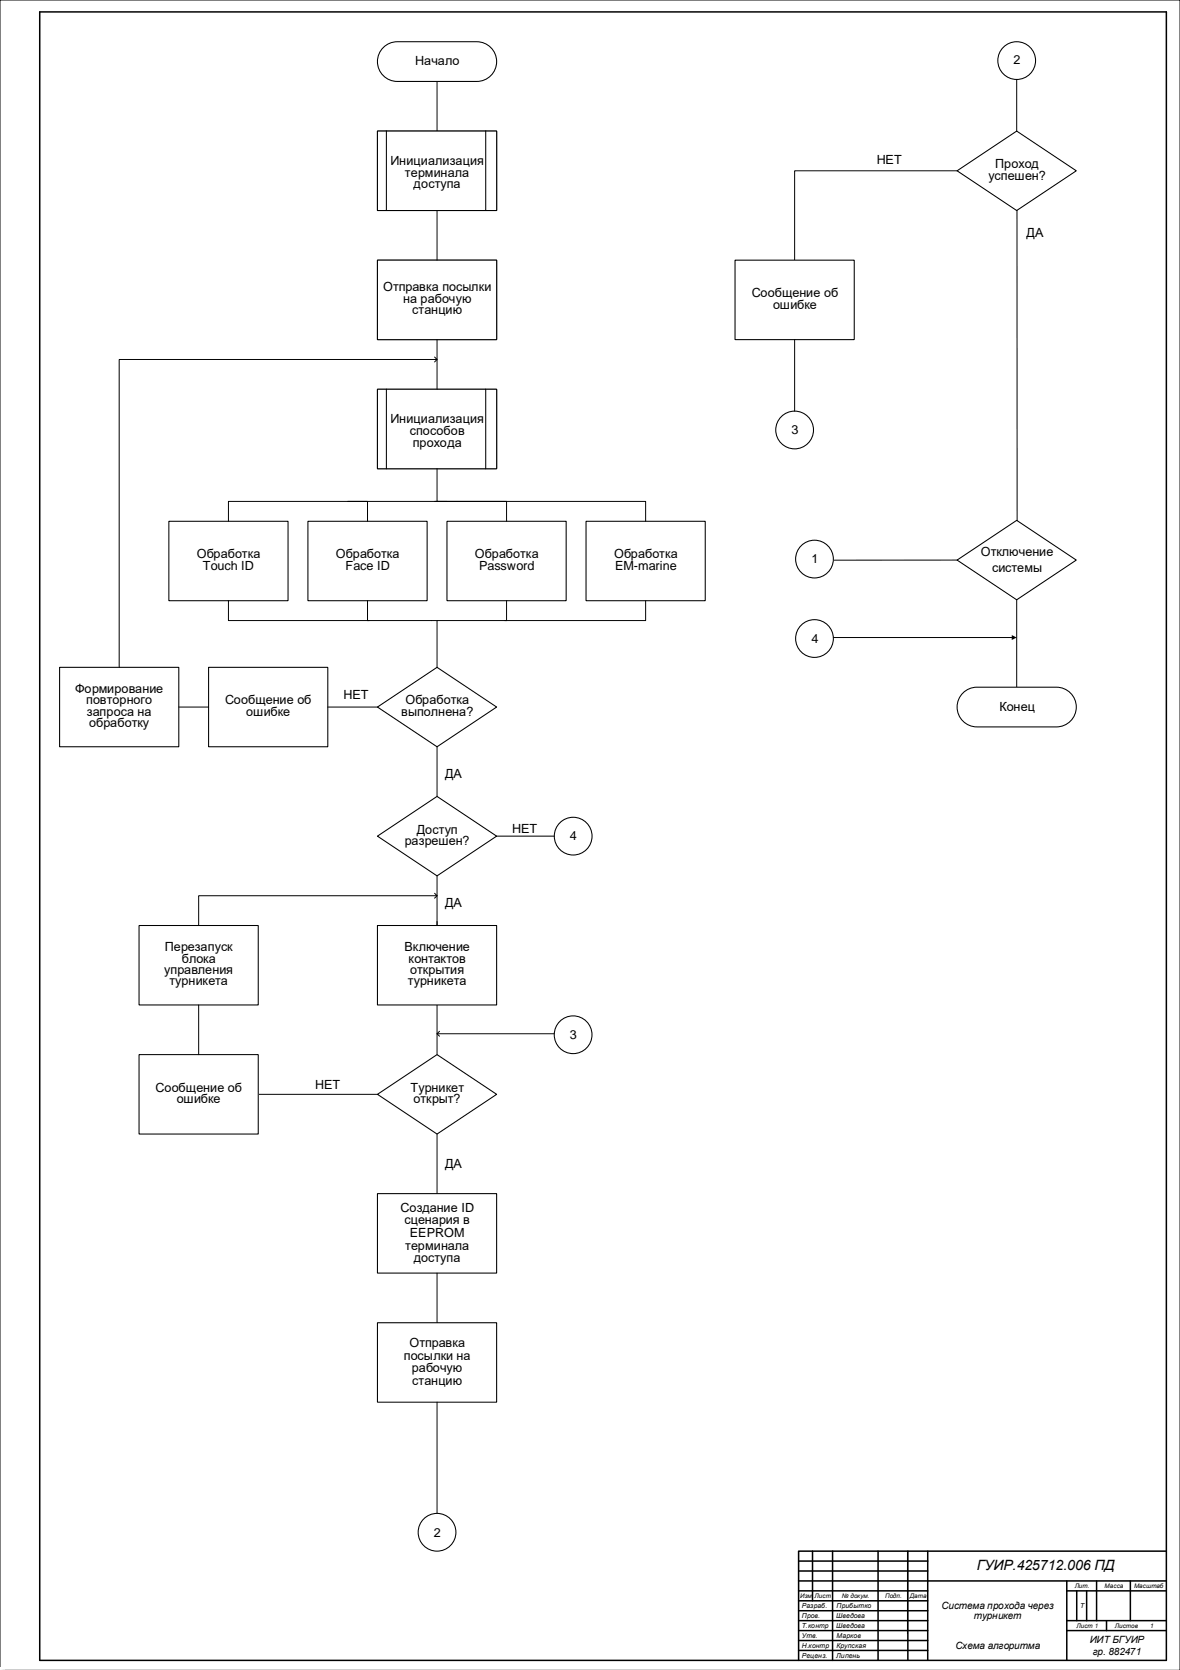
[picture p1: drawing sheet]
<svg xmlns="http://www.w3.org/2000/svg" width="594mm" height="841mm" viewBox="0 0 594 841" stroke-linecap="round" stroke-linejoin="round" font-family="sans-serif">
<path d="M0 841v-841h594v841" fill="none" stroke="#000" stroke-width=".5"/>
<path d="M20 6h567v830h-567z" fill="none" stroke="#000" stroke-width=".76"/>
<path d="M0 839h2v2h-2z" fill-rule="evenodd" fill="#fff"/>
<g fill="none" stroke="#000" stroke-width=".76">
<path d="M402 796h185M402 791h65M402 786h65M409 781v25M419 781v55M442 781v55M457 781v55M467 781v55M537 796v40M552 796v20M569 796v20M587 781h-185v55"/>
<path d="M402 806h65M402 801h65M402 811h65M402 816h65M537 801h50M537 816h50M542 801v15M547 801v15M557 816v5M402 821h65M402 826h65M402 831h65"/>
<path d="M537 821h50"/>
</g>
<path d="M457 781v42" fill="none" stroke="#000" stroke-width=".5"/>
<path d="M193 24l2-2 4-1h41a10 10 0 0 1 10 10 10 10 0 0 1-10 10h-40a10 10 0 0 1-9-6 10 10 0 0 1 2-11z" fill-rule="evenodd" fill="#fff"/>
<path d="M193 24l2-2 4-1h41a10 10 0 0 1 10 10 10 10 0 0 1-10 10h-40a10 10 0 0 1-9-6 10 10 0 0 1 2-11z" fill="none" stroke="#000" stroke-width=".53"/>
<path d="M220 41v25M220 349v52" fill="none" stroke="#000" stroke-width=".5"/>
<path d="M190 66h60v40h-60z" fill-rule="evenodd" fill="#fff"/>
<path d="M190 66h60v40h-60zM195 66v40M244 66v40" fill="none" stroke="#000" stroke-width=".53"/>
<path d="M190 66h60v40h-60z" fill-rule="evenodd" fill="#fff"/>
<path d="M190 66h60v40h-60zM195 66v40M244 66v40" fill="none" stroke="#000" stroke-width=".53"/>
<path d="M190 131h60v40h-60z" fill-rule="evenodd" fill="#fff"/>
<path d="M190 131h60v40h-60z" fill="none" stroke="#000" stroke-width=".53"/>
<path d="M190 131h60v40h-60z" fill-rule="evenodd" fill="#fff"/>
<path d="M190 131h60v40h-60z" fill="none" stroke="#000" stroke-width=".53"/>
<path d="M220 106v25" fill="none" stroke="#000" stroke-width=".5"/>
<path d="M190 196h60v40h-60z" fill-rule="evenodd" fill="#fff"/>
<path d="M190 196h60v40h-60zM195 196v40M244 196v40" fill="none" stroke="#000" stroke-width=".53"/>
<path d="M190 196h60v40h-60z" fill-rule="evenodd" fill="#fff"/>
<path d="M190 196h60v40h-60zM195 196v40M244 196v40" fill="none" stroke="#000" stroke-width=".53"/>
<path d="M220 171v25" fill="none" stroke="#000" stroke-width=".5"/>
<path d="M225 262h60v40h-60z" fill-rule="evenodd" fill="#fff"/>
<path d="M225 262h60v40h-60z" fill="none" stroke="#000" stroke-width=".53"/>
<path d="M85 262h60v40h-60z" fill-rule="evenodd" fill="#fff"/>
<path d="M85 262h60v40h-60z" fill="none" stroke="#000" stroke-width=".53"/>
<path d="M295 262h60v40h-60z" fill-rule="evenodd" fill="#fff"/>
<path d="M295 262h60v40h-60z" fill="none" stroke="#000" stroke-width=".53"/>
<path d="M220 236v16h35v10M219 252h106v10M225 252h-110v10" fill="none" stroke="#000" stroke-width=".5"/>
<path d="M155 262h60v40h-60z" fill-rule="evenodd" fill="#fff"/>
<path d="M155 262h60v40h-60z" fill="none" stroke="#000" stroke-width=".53"/>
<path d="M175 252h10v10M185 302v10h1M255 302v10h-1M325 302v10h-108" fill="none" stroke="#000" stroke-width=".5"/>
<path d="M190 356l30-20 30 20-30 20z" fill-rule="evenodd" fill="#fff"/>
<path d="M190 356l30-20 30 20-30 20z" fill="none" stroke="#000" stroke-width=".53"/>
<path d="M115 302v10h102M220 312v24" fill="none" stroke="#000" stroke-width=".5"/>
<path d="M105 336h60v40h-60z" fill-rule="evenodd" fill="#fff"/>
<path d="M105 336h60v40h-60z" fill="none" stroke="#000" stroke-width=".53"/>
<path d="M30 336h60v40h-60z" fill-rule="evenodd" fill="#fff"/>
<path d="M30 336h60v40h-60z" fill="none" stroke="#000" stroke-width=".53"/>
<path d="M219 180l1 1-1 1M220 181h-160v155M90 356h15M165 356h25M220 464v67" fill="none" stroke="#000" stroke-width=".5"/>
<path d="M190 551l30-20 30 20-30 20z" fill-rule="evenodd" fill="#fff"/>
<path d="M190 551l30-20 30 20-30 20z" fill="none" stroke="#000" stroke-width=".53"/>
<path d="M130 551h60" fill="none" stroke="#000" stroke-width=".5"/>
<path d="M70 531h60v40h-60z" fill-rule="evenodd" fill="#fff"/>
<path d="M70 531h60v40h-60z" fill="none" stroke="#000" stroke-width=".53"/>
<path d="M190 601h60v40h-60z" fill-rule="evenodd" fill="#fff"/>
<path d="M190 601h60v40h-60z" fill="none" stroke="#000" stroke-width=".53"/>
<path d="M220 571v30" fill="none" stroke="#000" stroke-width=".5"/>
<path d="M190 666h60v40h-60z" fill-rule="evenodd" fill="#fff"/>
<path d="M190 666h60v40h-60z" fill="none" stroke="#000" stroke-width=".53"/>
<path d="M220 641v25M220 706v56" fill="none" stroke="#000" stroke-width=".5"/>
<path d="M190 466h60v40h-60z" fill-rule="evenodd" fill="#fff"/>
<path d="M190 466h60v40h-60z" fill="none" stroke="#000" stroke-width=".53"/>
<circle cx="220" cy="771" r="10" fill="#fff"/>
<circle cx="220" cy="771" r="10" fill="none" stroke="#000" stroke-width=".53"/>
<path d="M190 421l30-20 30 20-30 20z" fill-rule="evenodd" fill="#fff"/>
<path d="M190 421l30-20 30 20-30 20z" fill="none" stroke="#000" stroke-width=".53"/>
<path d="M220 441v25" fill="none" stroke="#000" stroke-width=".5"/>
<circle cx="289" cy="421" r="10" fill="#fff"/>
<circle cx="289" cy="421" r="10" fill="none" stroke="#000" stroke-width=".53"/>
<path d="M250 421h29" fill="none" stroke="#000" stroke-width=".5"/>
<path d="M70 466h60v40h-60z" fill-rule="evenodd" fill="#fff"/>
<path d="M70 466h60v40h-60z" fill="none" stroke="#000" stroke-width=".53"/>
<path d="M219 450l1 1-1 1M220 451h-120v15M100 506v25" fill="none" stroke="#000" stroke-width=".5"/>
<circle cx="288" cy="521" r="10" fill="#fff"/>
<circle cx="288" cy="521" r="10" fill="none" stroke="#000" stroke-width=".53"/>
<path d="M221 519l-1 1 1 2M220 520h59" fill="none" stroke="#000" stroke-width=".5"/>
<path d="M482 86l30-20 30 20-30 20z" fill-rule="evenodd" fill="#fff"/>
<path d="M482 86l30-20 30 20-30 20z" fill="none" stroke="#000" stroke-width=".53"/>
<circle cx="410" cy="281" r="10" fill="#fff"/>
<circle cx="410" cy="281" r="10" fill="none" stroke="#000" stroke-width=".53"/>
<path d="M482 282l30-20 30 20-30 20z" fill-rule="evenodd" fill="#fff"/>
<path d="M482 282l30-20 30 20-30 20z" fill="none" stroke="#000" stroke-width=".53"/>
<path d="M482 282h-62M512 302v44" fill="none" stroke="#000" stroke-width=".5"/>
<path d="M484 349l3-2 4-1h41a10 10 0 0 1 10 10 10 10 0 0 1-10 10h-40a10 10 0 0 1-9-6 10 10 0 0 1 1-11z" fill-rule="evenodd" fill="#fff"/>
<path d="M484 349l3-2 4-1h41a10 10 0 0 1 10 10 10 10 0 0 1-10 10h-40a10 10 0 0 1-9-6 10 10 0 0 1 1-11z" fill="none" stroke="#000" stroke-width=".53"/>
<path d="M482 86h-82v45M512 106v156" fill="none" stroke="#000" stroke-width=".5"/>
<path d="M370 131h60v40h-60z" fill-rule="evenodd" fill="#fff"/>
<path d="M370 131h60v40h-60z" fill="none" stroke="#000" stroke-width=".53"/>
<circle cx="400" cy="216" r="10" fill="#fff"/>
<circle cx="400" cy="216" r="10" fill="none" stroke="#000" stroke-width=".53"/>
<path d="M400 171v36" fill="none" stroke="#000" stroke-width=".5"/>
<circle cx="512" cy="31" r="10" fill="#fff"/>
<circle cx="512" cy="31" r="10" fill="none" stroke="#000" stroke-width=".53"/>
<path d="M512 40v26" fill="none" stroke="#000" stroke-width=".5"/>
<circle cx="410" cy="321" r="10" fill="#fff"/>
<circle cx="410" cy="321" r="10" fill="none" stroke="#000" stroke-width=".53"/>
<path d="M419 321h91" fill="none" stroke="#000" stroke-width=".5"/>
<path d="M509 320l3 1-3 1z" fill="#000"/>
<text font-size="7.1" x="492" y="791">ГУИР.425712.006 ПД</text>
<g font-size="6.4">
<text x="209" y="33">Начало</text>
<text x="501" y="84">Проход</text>
<text x="208" y="95">доступа</text>
<text x="208" y="225">прохода</text>
<text x="102" y="287">Touch ID</text>
<text x="174" y="287">Face ID</text>
<text x="241" y="287">Password</text>
<text x="310" y="287">EM-marine</text>
<text x="408" y="283">1</text>
<text x="499" y="288">системы</text>
<text x="408" y="324">4</text>
<text x="503" y="358">Конец</text>
<text x="44" y="360">запроса на</text>
<text x="124" y="360">ошибке</text>
<text x="202" y="360">выполнена?</text>
<text x="258" y="419">НЕТ</text>
<text x="83" y="490">управления</text>
<text x="206" y="490">открытия</text>
<text x="224" y="588">ДА</text>
<text x="204" y="629">терминала</text>
<text x="206" y="678">Отправка</text>
<text x="203" y="685">посылки на</text>
</g>
<g font-size="6.3">
<text x="510" y="32">2</text>
<text x="197" y="83">Инициализация</text>
<text x="441" y="82">НЕТ</text>
<text x="204" y="89">терминала</text>
<text x="498" y="91">успешен?</text>
<text x="517" y="119">ДА</text>
<text x="193" y="147">Отправка посылки</text>
<text x="378" y="150">Сообщение об</text>
<text x="203" y="152">на рабочую</text>
<text x="389" y="155">ошибке</text>
<text x="208" y="158">станцию</text>
<text x="197" y="213">Инициализация</text>
<text x="206" y="219">способов</text>
<text x="398" y="218">3</text>
<text x="99" y="281">Обработка</text>
<text x="169" y="281">Обработка</text>
<text x="239" y="281">Обработка</text>
<text x="309" y="281">Обработка</text>
<text x="494" y="280">Отключение</text>
<text x="38" y="349">Формирование</text>
<text x="173" y="352">НЕТ</text>
<text x="43" y="355">повторного</text>
<text x="113" y="355">Сообщение об</text>
<text x="204" y="355">Обработка</text>
<text x="45" y="366">обработку</text>
<text x="224" y="392">ДА</text>
<text x="210" y="420">Доступ</text>
<text x="204" y="425">разрешен?</text>
<text x="287" y="423">4</text>
<text x="224" y="457">ДА</text>
<text x="83" y="479">Перезапуск</text>
<text x="204" y="479">Включение</text>
<text x="91" y="485">блока</text>
<text x="206" y="485">контактов</text>
<text x="85" y="496">турникета</text>
<text x="205" y="496">турникета</text>
<text x="287" y="523">3</text>
<text x="78" y="550">Сообщение об</text>
<text x="159" y="548">НЕТ</text>
<text x="207" y="550">Турникет</text>
<text x="89" y="555">ошибке</text>
<text x="208" y="555">открыт?</text>
<text x="202" y="610">Создание ID</text>
<text x="204" y="616">сценария в</text>
<text x="206" y="623">EEPROM</text>
<text x="208" y="635">доступа</text>
<text x="207" y="691">рабочую</text>
<text x="208" y="697">станцию</text>
<text x="218" y="774">2</text>
</g>
<g font-size="5">
<text x="474" y="810">Система прохода через</text>
<text x="490" y="815">турникет</text>
<text x="549" y="827">ИИТ БГУИР</text>
<text x="481" y="830">Схема алгоритма</text>
<text x="550" y="833">гр. 882471</text>
</g>
<g font-size="3.4">
<text x="404" y="810">Разраб.</text>
<text x="421" y="810">Прибытко</text>
<text x="544" y="810">Т</text>
<text x="404" y="815">Пров.</text>
<text x="421" y="815">Шведова</text>
<text x="404" y="820">Т.контр</text>
<text x="421" y="820">Шведова</text>
<text x="404" y="825">Утв.</text>
<text x="421" y="825">Марков</text>
<text x="404" y="830">Н.контр</text>
<text x="421" y="830">Крупская</text>
<text x="404" y="835">Реценз.</text>
<text x="421" y="835">Липень</text>
</g>
<g font-size="3.2">
<text x="541" y="800">Лит.</text>
<text x="556" y="800">Масса</text>
<text x="571" y="800">Масштаб</text>
<text x="403" y="805">Изм</text>
<text x="410" y="805">Лист</text>
<text x="424" y="805">№ докум.</text>
<text x="446" y="805">Подп.</text>
<text x="458" y="805">Дата</text>
<text x="542" y="820">Лист 1</text>
<text x="561" y="820">Листов</text>
<text x="579" y="820">1</text>
</g>
</svg>
